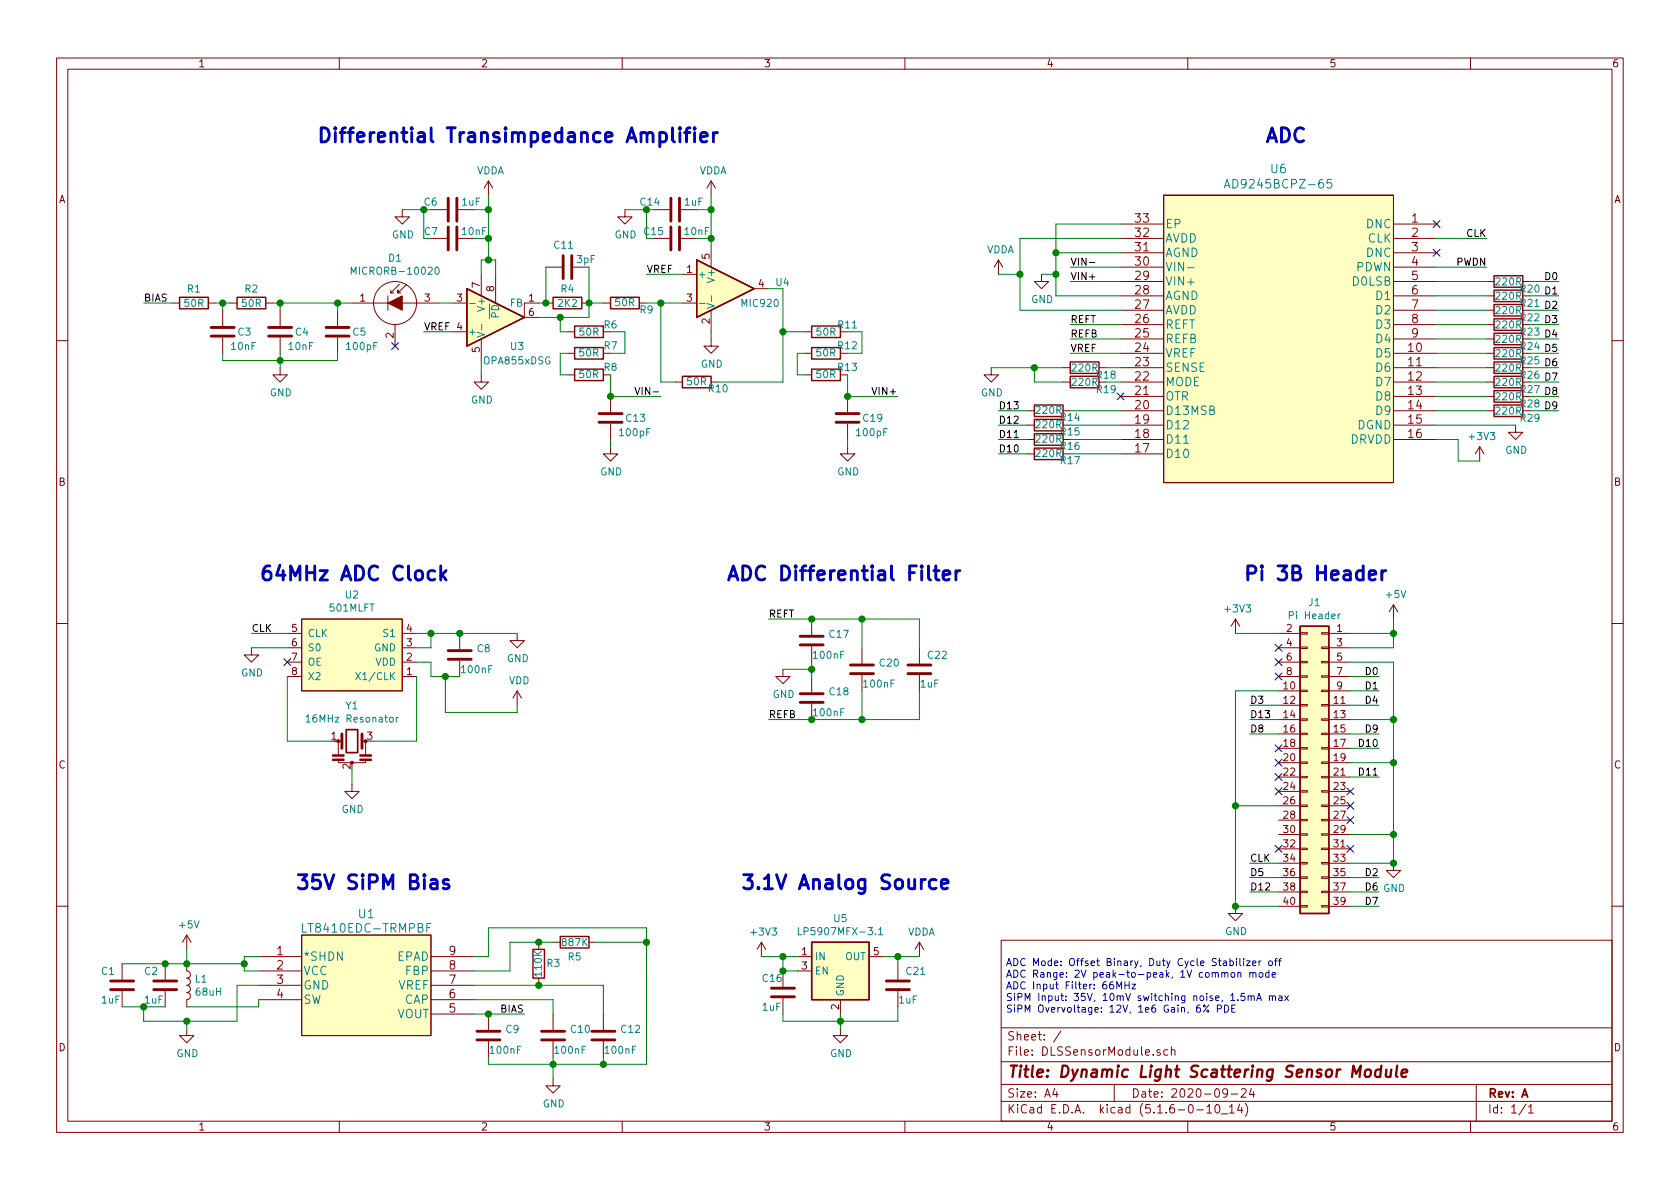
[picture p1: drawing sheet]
EESchema Schematic File Version 4
EELAYER 30 0
EELAYER END
$Descr A4 11693 8268
encoding utf-8
Sheet 1 1
Title "Dynamic Light Scattering Sensor Module"
Date "2020-09-24"
Rev "A"
Comp ""
Comment1 ""
Comment2 ""
Comment3 ""
Comment4 ""
$EndDescr
$Comp
L Sensor_Optical:S5971 D1
U 1 1
P 2750 2100
F 0 "D1" H 2750 2415 50  0000 C CNN
F 1 "MICRORB-10020" H 2750 2324 50  0000 C CNN
F 2 "Package_TO_SOT_THT:TO-18-3" H 2750 2450 50  0001 C CNN
F 3 "https://www.hamamatsu.com/resources/pdf/ssd/s5971_etc_kpin1025e.pdf" H 2750 2100 50  0001 C CNN
	1    2750 2100
	1    0    0    -1  
$EndComp
Wire Wire Line
	1500 2100 1550 2100
Wire Wire Line
	1900 2100 1950 2100
Wire Wire Line
	1950 2100 1950 2150
Connection ~ 1950 2100
Wire Wire Line
	1550 2100 1550 2150
Connection ~ 1550 2100
Wire Wire Line
	1550 2100 1600 2100
$Comp
L Device:R R2
U 1 1
P 1750 2100
F 0 "R2" V 1650 2100 50  0000 C CNN
F 1 "50R" V 1750 2100 50  0000 C CNN
F 2 "Resistor_SMD:R_0603_1608Metric" V 1680 2100 50  0001 C CNN
F 3 "~" H 1750 2100 50  0001 C CNN
	1    1750 2100
	0    1    1    0   
$EndComp
$Comp
L Device:R R1
U 1 1
P 1350 2100
F 0 "R1" V 1250 2100 50  0000 C CNN
F 1 "50R" V 1350 2100 50  0000 C CNN
F 2 "Resistor_SMD:R_0603_1608Metric" V 1280 2100 50  0001 C CNN
F 3 "~" H 1350 2100 50  0001 C CNN
	1    1350 2100
	0    1    1    0   
$EndComp
$Comp
L Device:C C3
U 1 1
P 1550 2300
F 0 "C3" H 1650 2300 50  0000 L CNN
F 1 "10nF" H 1600 2200 50  0000 L CNN
F 2 "Capacitor_SMD:C_0603_1608Metric" H 1588 2150 50  0001 C CNN
F 3 "~" H 1550 2300 50  0001 C CNN
	1    1550 2300
	1    0    0    -1  
$EndComp
$Comp
L Device:C C4
U 1 1
P 1950 2300
F 0 "C4" H 2050 2300 50  0000 L CNN
F 1 "10nF" H 2000 2200 50  0000 L CNN
F 2 "Capacitor_SMD:C_0603_1608Metric" H 1988 2150 50  0001 C CNN
F 3 "~" H 1950 2300 50  0001 C CNN
	1    1950 2300
	1    0    0    -1  
$EndComp
$Comp
L Device:C C5
U 1 1
P 2350 2300
F 0 "C5" H 2450 2300 50  0000 L CNN
F 1 "100pF" H 2400 2200 50  0000 L CNN
F 2 "Capacitor_SMD:C_0603_1608Metric" H 2388 2150 50  0001 C CNN
F 3 "~" H 2350 2300 50  0001 C CNN
	1    2350 2300
	1    0    0    -1  
$EndComp
Wire Wire Line
	2350 2150 2350 2100
Wire Wire Line
	1950 2100 2350 2100
Wire Wire Line
	2350 2100 2450 2100
Connection ~ 2350 2100
Wire Wire Line
	2350 2450 2350 2500
Wire Wire Line
	2350 2500 1950 2500
Wire Wire Line
	1550 2500 1550 2450
Wire Wire Line
	1950 2450 1950 2500
Connection ~ 1950 2500
Wire Wire Line
	3150 2100 3050 2100
$Comp
L power:GND #PWR0101
U 1 1
P 3350 2600
F 0 "#PWR0101" H 3350 2350 50  0001 C CNN
F 1 "GND" H 3355 2427 50  0000 C CNN
F 2 "" H 3350 2600 50  0001 C CNN
F 3 "" H 3350 2600 50  0001 C CNN
	1    3350 2600
	1    0    0    -1  
$EndComp
$Comp
L Amplifier_Operational:OPA855xDSG U3
U 1 1
P 3450 2200
F 0 "U3" H 3600 2000 50  0000 C CNN
F 1 "OPA855xDSG" H 3600 1900 50  0000 C CNN
F 2 "Package_SON:WSON-8-1EP_2x2mm_P0.5mm_EP0.9x1.6mm" H 3350 2800 50  0001 C CNN
F 3 "http://www.ti.com/lit/ds/symlink/opa855.pdf" H 3850 2600 50  0001 C CNN
	1    3450 2200
	1    0    0    -1  
$EndComp
Wire Wire Line
	3450 1900 3450 1800
Wire Wire Line
	3350 1800 3350 1900
$Comp
L Device:R R4
U 1 1
P 3950 2100
F 0 "R4" V 3850 2100 50  0000 C CNN
F 1 "2K2" V 3950 2100 50  0000 C CNN
F 2 "Resistor_SMD:R_0603_1608Metric" V 3880 2100 50  0001 C CNN
F 3 "~" H 3950 2100 50  0001 C CNN
	1    3950 2100
	0    1    1    0   
$EndComp
$Comp
L Device:C C11
U 1 1
P 3950 1850
F 0 "C11" V 4100 1800 50  0000 L CNN
F 1 "3pF" V 4000 1650 50  0000 L CNN
F 2 "Capacitor_SMD:C_0603_1608Metric" H 3988 1700 50  0001 C CNN
F 3 "~" H 3950 1850 50  0001 C CNN
	1    3950 1850
	0    -1   -1   0   
$EndComp
Wire Wire Line
	3800 1850 3800 2100
Wire Wire Line
	3800 2100 3750 2100
Connection ~ 3800 2100
Wire Wire Line
	4100 1850 4100 2100
Wire Wire Line
	4100 2200 4100 2100
Connection ~ 4100 2100
$Comp
L Device:C C7
U 1 1
P 3150 1650
F 0 "C7" V 3100 1500 50  0000 C CNN
F 1 "10nF" V 3100 1800 50  0000 C CNN
F 2 "Capacitor_SMD:C_0603_1608Metric" H 3188 1500 50  0001 C CNN
F 3 "~" H 3150 1650 50  0001 C CNN
	1    3150 1650
	0    1    1    0   
$EndComp
Wire Wire Line
	3300 1450 3400 1450
Wire Wire Line
	3400 1450 3400 1650
Wire Wire Line
	3300 1650 3400 1650
Wire Wire Line
	3000 1450 2950 1450
Wire Wire Line
	2950 1650 3000 1650
Wire Wire Line
	3400 1350 3400 1450
Connection ~ 3400 1450
Wire Wire Line
	2950 1450 2800 1450
$Comp
L power:GND #PWR0102
U 1 1
P 2800 1450
F 0 "#PWR0102" H 2800 1200 50  0001 C CNN
F 1 "GND" H 2805 1277 50  0000 C CNN
F 2 "" H 2800 1450 50  0001 C CNN
F 3 "" H 2800 1450 50  0001 C CNN
	1    2800 1450
	1    0    0    -1  
$EndComp
Connection ~ 2950 1450
Wire Wire Line
	2950 1450 2950 1650
Wire Wire Line
	3350 1800 3400 1800
Wire Wire Line
	3400 1800 3400 1650
Connection ~ 3400 1800
Wire Wire Line
	3400 1800 3450 1800
Connection ~ 3400 1650
Wire Wire Line
	1950 2500 1550 2500
$Comp
L power:GND #PWR0103
U 1 1
P 1950 2550
F 0 "#PWR0103" H 1950 2300 50  0001 C CNN
F 1 "GND" H 1955 2377 50  0000 C CNN
F 2 "" H 1950 2550 50  0001 C CNN
F 3 "" H 1950 2550 50  0001 C CNN
	1    1950 2550
	1    0    0    -1  
$EndComp
Wire Wire Line
	1950 2500 1950 2550
Wire Wire Line
	1000 2100 1200 2100
$Comp
L custom-components:AD9245BCPZ-80 U6
U 1 1
P 10000 1550
F 0 "U6" H 11100 1937 60  0000 C CNN
F 1 "AD9245BCPZ-65" H 11100 1831 60  0000 C CNN
F 2 "Custom_Footprints:AD9245BCPZ-80" H 11100 1790 60  0001 C CNN
F 3 "" H 10000 1550 60  0000 C CNN
	1    10000 1550
	-1   0    0    -1  
$EndComp
Wire Wire Line
	7800 2650 7700 2650
$Comp
L Device:R R19
U 1 1
P 7550 2650
F 0 "R19" V 7600 2800 50  0000 C CNN
F 1 "220R" V 7550 2650 50  0000 C CNN
F 2 "Resistor_SMD:R_0603_1608Metric" V 7480 2650 50  0001 C CNN
F 3 "~" H 7550 2650 50  0001 C CNN
	1    7550 2650
	0    1    1    0   
$EndComp
Text Notes 7000 7050 0    50   ~ 0
ADC Mode: Offset Binary, Duty Cycle Stabilizer off\nADC Range: 2V peak-to-peak, 1V common mode\nADC Input Filter: 66MHz\nSiPM Input: 35V, 10mV switching noise, 1.5mA max\nSiPM Overvoltage: 12V, 1e6 Gain, 6% PDE
Wire Wire Line
	7800 2550 7700 2550
$Comp
L Device:R R18
U 1 1
P 7550 2550
F 0 "R18" V 7600 2700 50  0000 C CNN
F 1 "220R" V 7550 2550 50  0000 C CNN
F 2 "Resistor_SMD:R_0603_1608Metric" V 7480 2550 50  0001 C CNN
F 3 "~" H 7550 2550 50  0001 C CNN
	1    7550 2550
	0    1    1    0   
$EndComp
Wire Wire Line
	6900 2550 7200 2550
Wire Wire Line
	7400 2650 7200 2650
Wire Wire Line
	7200 2650 7200 2550
Connection ~ 7200 2550
Wire Wire Line
	7200 2550 7400 2550
Wire Wire Line
	10000 2950 10550 2950
Wire Wire Line
	10000 3050 10150 3050
$Comp
L Device:R R29
U 1 1
P 10500 2850
F 0 "R29" V 10550 3000 50  0000 C CNN
F 1 "220R" V 10500 2850 50  0000 C CNN
F 2 "Resistor_SMD:R_0603_1608Metric" V 10430 2850 50  0001 C CNN
F 3 "~" H 10500 2850 50  0001 C CNN
	1    10500 2850
	0    1    1    0   
$EndComp
Wire Wire Line
	10000 2850 10350 2850
Wire Wire Line
	10650 2850 10850 2850
Text Label 10850 2850 2    50   ~ 0
D9
$Comp
L Device:R R28
U 1 1
P 10500 2750
F 0 "R28" V 10550 2900 50  0000 C CNN
F 1 "220R" V 10500 2750 50  0000 C CNN
F 2 "Resistor_SMD:R_0603_1608Metric" V 10430 2750 50  0001 C CNN
F 3 "~" H 10500 2750 50  0001 C CNN
	1    10500 2750
	0    1    1    0   
$EndComp
Wire Wire Line
	10000 2750 10350 2750
Wire Wire Line
	10650 2750 10850 2750
Text Label 10850 2750 2    50   ~ 0
D8
$Comp
L Device:R R27
U 1 1
P 10500 2650
F 0 "R27" V 10550 2800 50  0000 C CNN
F 1 "220R" V 10500 2650 50  0000 C CNN
F 2 "Resistor_SMD:R_0603_1608Metric" V 10430 2650 50  0001 C CNN
F 3 "~" H 10500 2650 50  0001 C CNN
	1    10500 2650
	0    1    1    0   
$EndComp
Wire Wire Line
	10000 2650 10350 2650
Wire Wire Line
	10650 2650 10850 2650
Text Label 10850 2650 2    50   ~ 0
D7
$Comp
L Device:R R26
U 1 1
P 10500 2550
F 0 "R26" V 10550 2700 50  0000 C CNN
F 1 "220R" V 10500 2550 50  0000 C CNN
F 2 "Resistor_SMD:R_0603_1608Metric" V 10430 2550 50  0001 C CNN
F 3 "~" H 10500 2550 50  0001 C CNN
	1    10500 2550
	0    1    1    0   
$EndComp
Wire Wire Line
	10000 2550 10350 2550
Wire Wire Line
	10650 2550 10850 2550
Text Label 10850 2550 2    50   ~ 0
D6
$Comp
L Device:R R25
U 1 1
P 10500 2450
F 0 "R25" V 10550 2600 50  0000 C CNN
F 1 "220R" V 10500 2450 50  0000 C CNN
F 2 "Resistor_SMD:R_0603_1608Metric" V 10430 2450 50  0001 C CNN
F 3 "~" H 10500 2450 50  0001 C CNN
	1    10500 2450
	0    1    1    0   
$EndComp
Wire Wire Line
	10000 2450 10350 2450
Wire Wire Line
	10650 2450 10850 2450
Text Label 10850 2450 2    50   ~ 0
D5
$Comp
L Device:R R24
U 1 1
P 10500 2350
F 0 "R24" V 10550 2500 50  0000 C CNN
F 1 "220R" V 10500 2350 50  0000 C CNN
F 2 "Resistor_SMD:R_0603_1608Metric" V 10430 2350 50  0001 C CNN
F 3 "~" H 10500 2350 50  0001 C CNN
	1    10500 2350
	0    1    1    0   
$EndComp
Wire Wire Line
	10000 2350 10350 2350
Wire Wire Line
	10650 2350 10850 2350
Text Label 10850 2350 2    50   ~ 0
D4
$Comp
L Device:R R23
U 1 1
P 10500 2250
F 0 "R23" V 10550 2400 50  0000 C CNN
F 1 "220R" V 10500 2250 50  0000 C CNN
F 2 "Resistor_SMD:R_0603_1608Metric" V 10430 2250 50  0001 C CNN
F 3 "~" H 10500 2250 50  0001 C CNN
	1    10500 2250
	0    1    1    0   
$EndComp
Wire Wire Line
	10000 2250 10350 2250
Wire Wire Line
	10650 2250 10850 2250
Text Label 10850 2250 2    50   ~ 0
D3
$Comp
L Device:R R22
U 1 1
P 10500 2150
F 0 "R22" V 10550 2300 50  0000 C CNN
F 1 "220R" V 10500 2150 50  0000 C CNN
F 2 "Resistor_SMD:R_0603_1608Metric" V 10430 2150 50  0001 C CNN
F 3 "~" H 10500 2150 50  0001 C CNN
	1    10500 2150
	0    1    1    0   
$EndComp
Wire Wire Line
	10000 2150 10350 2150
Wire Wire Line
	10650 2150 10850 2150
Text Label 10850 2150 2    50   ~ 0
D2
$Comp
L Device:R R21
U 1 1
P 10500 2050
F 0 "R21" V 10550 2200 50  0000 C CNN
F 1 "220R" V 10500 2050 50  0000 C CNN
F 2 "Resistor_SMD:R_0603_1608Metric" V 10430 2050 50  0001 C CNN
F 3 "~" H 10500 2050 50  0001 C CNN
	1    10500 2050
	0    1    1    0   
$EndComp
Wire Wire Line
	10000 2050 10350 2050
Wire Wire Line
	10650 2050 10850 2050
Text Label 10850 2050 2    50   ~ 0
D1
Wire Wire Line
	7800 3150 7450 3150
Wire Wire Line
	7150 3150 6950 3150
Text Label 6950 3150 0    50   ~ 0
D10
Wire Wire Line
	7800 3050 7450 3050
Wire Wire Line
	7150 3050 6950 3050
Text Label 6950 3050 0    50   ~ 0
D11
Wire Wire Line
	7800 2950 7450 2950
Wire Wire Line
	7150 2950 6950 2950
Text Label 6950 2950 0    50   ~ 0
D12
Wire Wire Line
	7800 2850 7450 2850
Wire Wire Line
	7150 2850 6950 2850
Text Label 6950 2850 0    50   ~ 0
D13
$Comp
L Device:R R20
U 1 1
P 10500 1950
F 0 "R20" V 10550 2100 50  0000 C CNN
F 1 "220R" V 10500 1950 50  0000 C CNN
F 2 "Resistor_SMD:R_0603_1608Metric" V 10430 1950 50  0001 C CNN
F 3 "~" H 10500 1950 50  0001 C CNN
	1    10500 1950
	0    1    1    0   
$EndComp
Wire Wire Line
	10000 1950 10350 1950
Wire Wire Line
	10650 1950 10850 1950
Text Label 10850 1950 2    50   ~ 0
D0
$Comp
L Device:R R17
U 1 1
P 7300 3150
F 0 "R17" V 7250 3000 50  0000 C CNN
F 1 "220R" V 7300 3150 50  0000 C CNN
F 2 "Resistor_SMD:R_0603_1608Metric" V 7230 3150 50  0001 C CNN
F 3 "~" H 7300 3150 50  0001 C CNN
	1    7300 3150
	0    -1   -1   0   
$EndComp
$Comp
L Device:R R16
U 1 1
P 7300 3050
F 0 "R16" V 7250 2900 50  0000 C CNN
F 1 "220R" V 7300 3050 50  0000 C CNN
F 2 "Resistor_SMD:R_0603_1608Metric" V 7230 3050 50  0001 C CNN
F 3 "~" H 7300 3050 50  0001 C CNN
	1    7300 3050
	0    -1   -1   0   
$EndComp
$Comp
L Device:R R15
U 1 1
P 7300 2950
F 0 "R15" V 7250 2800 50  0000 C CNN
F 1 "220R" V 7300 2950 50  0000 C CNN
F 2 "Resistor_SMD:R_0603_1608Metric" V 7230 2950 50  0001 C CNN
F 3 "~" H 7300 2950 50  0001 C CNN
	1    7300 2950
	0    -1   -1   0   
$EndComp
$Comp
L Device:R R14
U 1 1
P 7300 2850
F 0 "R14" V 7250 2700 50  0000 C CNN
F 1 "220R" V 7300 2850 50  0000 C CNN
F 2 "Resistor_SMD:R_0603_1608Metric" V 7230 2850 50  0001 C CNN
F 3 "~" H 7300 2850 50  0001 C CNN
	1    7300 2850
	0    -1   -1   0   
$EndComp
Wire Wire Line
	10000 1850 10350 1850
Text Label 10350 1850 2    50   ~ 0
PWDN
Wire Wire Line
	7800 2350 7450 2350
Wire Wire Line
	7800 2250 7450 2250
Text Label 7450 2250 0    50   ~ 0
REFT
Text Label 7450 2350 0    50   ~ 0
REFB
$Comp
L Device:C C17
U 1 1
P 5650 4450
F 0 "C17" H 5765 4496 50  0000 L CNN
F 1 "100nF" H 5650 4350 50  0000 L CNN
F 2 "Capacitor_SMD:C_0603_1608Metric" H 5688 4300 50  0001 C CNN
F 3 "~" H 5650 4450 50  0001 C CNN
	1    5650 4450
	1    0    0    -1  
$EndComp
$Comp
L Device:C C18
U 1 1
P 5650 4850
F 0 "C18" H 5765 4896 50  0000 L CNN
F 1 "100nF" H 5650 4750 50  0000 L CNN
F 2 "Capacitor_SMD:C_0603_1608Metric" H 5688 4700 50  0001 C CNN
F 3 "~" H 5650 4850 50  0001 C CNN
	1    5650 4850
	1    0    0    -1  
$EndComp
Wire Wire Line
	5650 4700 5650 4650
Wire Wire Line
	5650 4650 5450 4650
Connection ~ 5650 4650
Wire Wire Line
	5650 4650 5650 4600
$Comp
L power:GND #PWR0104
U 1 1
P 5450 4650
F 0 "#PWR0104" H 5450 4400 50  0001 C CNN
F 1 "GND" H 5455 4477 50  0000 C CNN
F 2 "" H 5450 4650 50  0001 C CNN
F 3 "" H 5450 4650 50  0001 C CNN
	1    5450 4650
	1    0    0    -1  
$EndComp
$Comp
L Device:C C20
U 1 1
P 6000 4650
F 0 "C20" H 6115 4696 50  0000 L CNN
F 1 "100nF" H 6000 4550 50  0000 L CNN
F 2 "Capacitor_SMD:C_0603_1608Metric" H 6038 4500 50  0001 C CNN
F 3 "~" H 6000 4650 50  0001 C CNN
	1    6000 4650
	1    0    0    -1  
$EndComp
Wire Wire Line
	5650 4300 6000 4300
Wire Wire Line
	6400 4300 6400 4500
Wire Wire Line
	6400 4800 6400 5000
Wire Wire Line
	6400 5000 6000 5000
Wire Wire Line
	6000 4800 6000 5000
Connection ~ 6000 5000
Wire Wire Line
	6000 5000 5650 5000
Wire Wire Line
	6000 4500 6000 4300
Connection ~ 6000 4300
Wire Wire Line
	6000 4300 6400 4300
Wire Wire Line
	5650 4300 5350 4300
Connection ~ 5650 4300
Wire Wire Line
	5650 5000 5350 5000
Connection ~ 5650 5000
Text Label 5350 4300 0    50   ~ 0
REFT
Text Label 5350 5000 0    50   ~ 0
REFB
$Comp
L power:GND #PWR0105
U 1 1
P 6900 2550
F 0 "#PWR0105" H 6900 2300 50  0001 C CNN
F 1 "GND" H 6905 2377 50  0000 C CNN
F 2 "" H 6900 2550 50  0001 C CNN
F 3 "" H 6900 2550 50  0001 C CNN
	1    6900 2550
	1    0    0    -1  
$EndComp
Wire Wire Line
	7800 1850 7450 1850
Text Label 7450 1850 0    50   ~ 0
VIN-
Wire Wire Line
	7800 1950 7450 1950
Text Label 7450 1950 0    50   ~ 0
VIN+
Wire Wire Line
	7800 2050 7350 2050
Wire Wire Line
	7350 2050 7350 1900
Wire Wire Line
	7350 1750 7800 1750
Wire Wire Line
	7350 1900 7250 1900
Connection ~ 7350 1900
Wire Wire Line
	7350 1900 7350 1750
$Comp
L power:GND #PWR0106
U 1 1
P 7250 1900
F 0 "#PWR0106" H 7250 1650 50  0001 C CNN
F 1 "GND" H 7255 1727 50  0000 C CNN
F 2 "" H 7250 1900 50  0001 C CNN
F 3 "" H 7250 1900 50  0001 C CNN
	1    7250 1900
	1    0    0    -1  
$EndComp
Wire Wire Line
	7800 2150 7100 2150
Wire Wire Line
	7100 2150 7100 1900
Wire Wire Line
	7100 1650 7800 1650
Wire Wire Line
	7100 1900 6950 1900
Connection ~ 7100 1900
Wire Wire Line
	7100 1900 7100 1650
$Comp
L power:VDDA #PWR0107
U 1 1
P 6950 1900
F 0 "#PWR0107" H 6950 1750 50  0001 C CNN
F 1 "VDDA" H 6965 2073 50  0000 C CNN
F 2 "" H 6950 1900 50  0001 C CNN
F 3 "" H 6950 1900 50  0001 C CNN
	1    6950 1900
	1    0    0    -1  
$EndComp
NoConn ~ 2750 2400
Wire Wire Line
	7800 1550 7350 1550
Wire Wire Line
	7350 1550 7350 1750
Connection ~ 7350 1750
NoConn ~ 7800 2750
$Comp
L Device:Resonator Y1
U 1 1
P 2450 5150
F 0 "Y1" H 2450 5398 50  0000 C CNN
F 1 "16MHz Resonator" H 2450 5307 50  0000 C CNN
F 2 "Crystal:Resonator_SMD_muRata_CSTxExxV-3Pin_3.0x1.1mm" H 2425 5150 50  0001 C CNN
F 3 "~" H 2425 5150 50  0001 C CNN
	1    2450 5150
	1    0    0    -1  
$EndComp
Wire Wire Line
	2450 5350 2450 5450
$Comp
L power:GND #PWR0108
U 1 1
P 2450 5450
F 0 "#PWR0108" H 2450 5200 50  0001 C CNN
F 1 "GND" H 2455 5277 50  0000 C CNN
F 2 "" H 2450 5450 50  0001 C CNN
F 3 "" H 2450 5450 50  0001 C CNN
	1    2450 5450
	1    0    0    -1  
$EndComp
$Comp
L custom-components:501MLFT U2
U 1 1
P 2450 4550
F 0 "U2" H 2450 4135 50  0000 C CNN
F 1 "501MLFT" H 2450 4226 50  0000 C CNN
F 2 "Package_SO:SOIC-8_3.9x4.9mm_P1.27mm" H 2450 4550 50  0001 C CNN
F 3 "https://www.idt.com/us/en/document/dst/501-datasheet" H 2450 4550 50  0001 C CNN
	1    2450 4550
	-1   0    0    1   
$EndComp
Wire Wire Line
	2300 5150 2000 5150
Wire Wire Line
	2000 5150 2000 4700
Wire Wire Line
	2600 5150 2900 5150
Wire Wire Line
	2900 5150 2900 4700
$Comp
L Device:C C8
U 1 1
P 3200 4550
F 0 "C8" H 3315 4596 50  0000 L CNN
F 1 "100nF" H 3200 4450 50  0000 L CNN
F 2 "Capacitor_SMD:C_0603_1608Metric" H 3238 4400 50  0001 C CNN
F 3 "~" H 3200 4550 50  0001 C CNN
	1    3200 4550
	1    0    0    -1  
$EndComp
Wire Wire Line
	2900 4600 3000 4600
Wire Wire Line
	3000 4600 3000 4700
Wire Wire Line
	3000 4700 3100 4700
Wire Wire Line
	3200 4400 3000 4400
Wire Wire Line
	3000 4400 3000 4500
Wire Wire Line
	3000 4500 2900 4500
Wire Wire Line
	3200 4400 3600 4400
Connection ~ 3200 4400
$Comp
L power:GND #PWR0109
U 1 1
P 3600 4400
F 0 "#PWR0109" H 3600 4150 50  0001 C CNN
F 1 "GND" H 3605 4227 50  0000 C CNN
F 2 "" H 3600 4400 50  0001 C CNN
F 3 "" H 3600 4400 50  0001 C CNN
	1    3600 4400
	1    0    0    -1  
$EndComp
Wire Wire Line
	3100 4700 3100 4950
Wire Wire Line
	3100 4950 3600 4950
Wire Wire Line
	3600 4950 3600 4900
Connection ~ 3100 4700
Wire Wire Line
	3100 4700 3200 4700
$Comp
L power:VDD #PWR0110
U 1 1
P 3600 4900
F 0 "#PWR0110" H 3600 4750 50  0001 C CNN
F 1 "VDD" H 3615 5073 50  0000 C CNN
F 2 "" H 3600 4900 50  0001 C CNN
F 3 "" H 3600 4900 50  0001 C CNN
	1    3600 4900
	1    0    0    -1  
$EndComp
Wire Wire Line
	2900 4400 3000 4400
Connection ~ 3000 4400
NoConn ~ 2000 4600
Wire Wire Line
	2000 4500 1750 4500
$Comp
L power:GND #PWR0111
U 1 1
P 1750 4500
F 0 "#PWR0111" H 1750 4250 50  0001 C CNN
F 1 "GND" H 1755 4327 50  0000 C CNN
F 2 "" H 1750 4500 50  0001 C CNN
F 3 "" H 1750 4500 50  0001 C CNN
	1    1750 4500
	1    0    0    -1  
$EndComp
Wire Wire Line
	2000 4400 1750 4400
Text Label 1750 4400 0    50   ~ 0
CLK
Wire Wire Line
	10000 1650 10350 1650
Text Label 10350 1650 2    50   ~ 0
CLK
NoConn ~ 10000 1750
NoConn ~ 10000 1550
$Comp
L power:GND #PWR0112
U 1 1
P 4950 2350
F 0 "#PWR0112" H 4950 2100 50  0001 C CNN
F 1 "GND" H 4955 2177 50  0000 C CNN
F 2 "" H 4950 2350 50  0001 C CNN
F 3 "" H 4950 2350 50  0001 C CNN
	1    4950 2350
	1    0    0    -1  
$EndComp
$Comp
L Device:R R10
U 1 1
P 4850 2650
F 0 "R10" V 4800 2500 50  0000 C CNN
F 1 "50R" V 4850 2650 50  0000 C CNN
F 2 "Resistor_SMD:R_0603_1608Metric" V 4780 2650 50  0001 C CNN
F 3 "~" H 4850 2650 50  0001 C CNN
	1    4850 2650
	0    -1   -1   0   
$EndComp
$Comp
L Device:R R9
U 1 1
P 4350 2100
F 0 "R9" V 4300 1950 50  0000 C CNN
F 1 "50R" V 4350 2100 50  0000 C CNN
F 2 "Resistor_SMD:R_0603_1608Metric" V 4280 2100 50  0001 C CNN
F 3 "~" H 4350 2100 50  0001 C CNN
	1    4350 2100
	0    -1   -1   0   
$EndComp
Wire Wire Line
	4200 2100 4100 2100
Wire Wire Line
	4500 2100 4600 2100
Wire Wire Line
	4600 2100 4600 2650
Wire Wire Line
	4600 2650 4700 2650
Connection ~ 4600 2100
Wire Wire Line
	4600 2100 4750 2100
Wire Wire Line
	5000 2650 5450 2650
Wire Wire Line
	5450 2650 5450 2300
Wire Wire Line
	5450 2000 5350 2000
$Comp
L Device:C C15
U 1 1
P 4700 1650
F 0 "C15" V 4650 1500 50  0000 C CNN
F 1 "10nF" V 4650 1800 50  0000 C CNN
F 2 "Capacitor_SMD:C_0603_1608Metric" H 4738 1500 50  0001 C CNN
F 3 "~" H 4700 1650 50  0001 C CNN
	1    4700 1650
	0    1    1    0   
$EndComp
Wire Wire Line
	4850 1450 4950 1450
Wire Wire Line
	4950 1450 4950 1650
Wire Wire Line
	4850 1650 4950 1650
Wire Wire Line
	4550 1450 4500 1450
Wire Wire Line
	4500 1650 4550 1650
Wire Wire Line
	4950 1350 4950 1450
Connection ~ 4950 1450
Wire Wire Line
	4500 1450 4350 1450
$Comp
L power:GND #PWR0113
U 1 1
P 4350 1450
F 0 "#PWR0113" H 4350 1200 50  0001 C CNN
F 1 "GND" H 4355 1277 50  0000 C CNN
F 2 "" H 4350 1450 50  0001 C CNN
F 3 "" H 4350 1450 50  0001 C CNN
	1    4350 1450
	1    0    0    -1  
$EndComp
Connection ~ 4500 1450
Wire Wire Line
	4500 1450 4500 1650
Wire Wire Line
	4950 1700 4950 1650
Connection ~ 4950 1650
Wire Wire Line
	4950 2300 4950 2350
Wire Wire Line
	7800 2450 7450 2450
Text Label 7450 2450 0    50   ~ 0
VREF
Wire Wire Line
	4750 1900 4500 1900
Text Label 4500 1900 0    50   ~ 0
VREF
$Comp
L Amplifier_Operational:LM321 U4
U 1 1
P 5050 2000
F 0 "U4" H 5394 2046 50  0000 L CNN
F 1 "MIC920" H 5150 1900 50  0000 L CNN
F 2 "Package_TO_SOT_SMD:SOT-323_SC-70" H 5050 2000 50  0001 C CNN
F 3 "https://ww1.microchip.com/downloads/en/DeviceDoc/MIC920-80MHz-Low-Power-SC70-Op-Amp-DS20006268A.pdf" H 5050 2000 50  0001 C CNN
	1    5050 2000
	1    0    0    -1  
$EndComp
$Comp
L Device:R R6
U 1 1
P 4100 2300
F 0 "R6" V 4050 2450 50  0000 C CNN
F 1 "50R" V 4100 2300 50  0000 C CNN
F 2 "Resistor_SMD:R_0603_1608Metric" V 4030 2300 50  0001 C CNN
F 3 "~" H 4100 2300 50  0001 C CNN
	1    4100 2300
	0    1    1    0   
$EndComp
$Comp
L Device:R R7
U 1 1
P 4100 2450
F 0 "R7" V 4150 2300 50  0000 C CNN
F 1 "50R" V 4100 2450 50  0000 C CNN
F 2 "Resistor_SMD:R_0603_1608Metric" V 4030 2450 50  0001 C CNN
F 3 "~" H 4100 2450 50  0001 C CNN
	1    4100 2450
	0    -1   -1   0   
$EndComp
$Comp
L Device:R R8
U 1 1
P 4100 2600
F 0 "R8" V 4150 2450 50  0000 C CNN
F 1 "50R" V 4100 2600 50  0000 C CNN
F 2 "Resistor_SMD:R_0603_1608Metric" V 4030 2600 50  0001 C CNN
F 3 "~" H 4100 2600 50  0001 C CNN
	1    4100 2600
	0    -1   -1   0   
$EndComp
Wire Wire Line
	3900 2300 3950 2300
Wire Wire Line
	4250 2300 4350 2300
Wire Wire Line
	4350 2300 4350 2450
Wire Wire Line
	4350 2450 4250 2450
Wire Wire Line
	3950 2450 3900 2450
Wire Wire Line
	3900 2450 3900 2600
Wire Wire Line
	3900 2600 3950 2600
Wire Wire Line
	4250 2750 4600 2750
Text Label 4600 2750 2    50   ~ 0
VIN-
$Comp
L Device:C C13
U 1 1
P 4250 2900
F 0 "C13" H 4350 2900 50  0000 L CNN
F 1 "100pF" H 4300 2800 50  0000 L CNN
F 2 "Capacitor_SMD:C_0603_1608Metric" H 4288 2750 50  0001 C CNN
F 3 "~" H 4250 2900 50  0001 C CNN
	1    4250 2900
	1    0    0    -1  
$EndComp
Wire Wire Line
	3750 2200 3900 2200
Wire Wire Line
	3900 2300 3900 2200
Connection ~ 3900 2200
Wire Wire Line
	3900 2200 4100 2200
Wire Wire Line
	4250 2750 4250 2600
Connection ~ 4250 2750
Wire Wire Line
	4250 3050 4250 3100
$Comp
L power:GND #PWR0114
U 1 1
P 4250 3100
F 0 "#PWR0114" H 4250 2850 50  0001 C CNN
F 1 "GND" H 4255 2927 50  0000 C CNN
F 2 "" H 4250 3100 50  0001 C CNN
F 3 "" H 4250 3100 50  0001 C CNN
	1    4250 3100
	1    0    0    -1  
$EndComp
$Comp
L Device:R R11
U 1 1
P 5750 2300
F 0 "R11" V 5700 2450 50  0000 C CNN
F 1 "50R" V 5750 2300 50  0000 C CNN
F 2 "Resistor_SMD:R_0603_1608Metric" V 5680 2300 50  0001 C CNN
F 3 "~" H 5750 2300 50  0001 C CNN
	1    5750 2300
	0    1    1    0   
$EndComp
$Comp
L Device:R R12
U 1 1
P 5750 2450
F 0 "R12" V 5800 2300 50  0000 C CNN
F 1 "50R" V 5750 2450 50  0000 C CNN
F 2 "Resistor_SMD:R_0603_1608Metric" V 5680 2450 50  0001 C CNN
F 3 "~" H 5750 2450 50  0001 C CNN
	1    5750 2450
	0    -1   -1   0   
$EndComp
$Comp
L Device:R R13
U 1 1
P 5750 2600
F 0 "R13" V 5800 2450 50  0000 C CNN
F 1 "50R" V 5750 2600 50  0000 C CNN
F 2 "Resistor_SMD:R_0603_1608Metric" V 5680 2600 50  0001 C CNN
F 3 "~" H 5750 2600 50  0001 C CNN
	1    5750 2600
	0    -1   -1   0   
$EndComp
Wire Wire Line
	5900 2300 6000 2300
Wire Wire Line
	6000 2300 6000 2450
Wire Wire Line
	6000 2450 5900 2450
Wire Wire Line
	5600 2450 5550 2450
Wire Wire Line
	5550 2600 5600 2600
Wire Wire Line
	5900 2750 6250 2750
Text Label 6250 2750 2    50   ~ 0
VIN+
$Comp
L Device:C C19
U 1 1
P 5900 2900
F 0 "C19" H 6000 2900 50  0000 L CNN
F 1 "100pF" H 5950 2800 50  0000 L CNN
F 2 "Capacitor_SMD:C_0603_1608Metric" H 5938 2750 50  0001 C CNN
F 3 "~" H 5900 2900 50  0001 C CNN
	1    5900 2900
	1    0    0    -1  
$EndComp
Wire Wire Line
	5900 2750 5900 2600
Connection ~ 5900 2750
Wire Wire Line
	5900 3050 5900 3100
$Comp
L power:GND #PWR0115
U 1 1
P 5900 3100
F 0 "#PWR0115" H 5900 2850 50  0001 C CNN
F 1 "GND" H 5905 2927 50  0000 C CNN
F 2 "" H 5900 3100 50  0001 C CNN
F 3 "" H 5900 3100 50  0001 C CNN
	1    5900 3100
	1    0    0    -1  
$EndComp
Wire Wire Line
	5450 2300 5600 2300
Wire Wire Line
	5550 2450 5550 2600
$Comp
L Regulator_Linear:LP5907MFX-3.1 U5
U 1 1
P 5850 6750
F 0 "U5" H 5850 7117 50  0000 C CNN
F 1 "LP5907MFX-3.1" H 5850 7026 50  0000 C CNN
F 2 "Package_TO_SOT_SMD:SOT-23-5" H 5850 7100 50  0001 C CNN
F 3 "http://www.ti.com/lit/ds/symlink/lp5907.pdf" H 5850 7250 50  0001 C CNN
	1    5850 6750
	1    0    0    -1  
$EndComp
Wire Wire Line
	5550 6750 5450 6750
Wire Wire Line
	5450 6750 5450 6650
Wire Wire Line
	5450 6650 5550 6650
Wire Wire Line
	5850 7050 5850 7100
$Comp
L power:GND #PWR0116
U 1 1
P 5850 7150
F 0 "#PWR0116" H 5850 6900 50  0001 C CNN
F 1 "GND" H 5855 6977 50  0000 C CNN
F 2 "" H 5850 7150 50  0001 C CNN
F 3 "" H 5850 7150 50  0001 C CNN
	1    5850 7150
	1    0    0    -1  
$EndComp
Wire Wire Line
	5850 7100 5450 7100
Connection ~ 5850 7100
Wire Wire Line
	5850 7100 5850 7150
Wire Wire Line
	5850 7100 6250 7100
Wire Wire Line
	6150 6650 6250 6650
$Comp
L Device:C C21
U 1 1
P 6250 6850
F 0 "C21" H 6300 6950 50  0000 L CNN
F 1 "1uF" H 6250 6750 50  0000 L CNN
F 2 "Capacitor_SMD:C_0603_1608Metric" H 6288 6700 50  0001 C CNN
F 3 "~" H 6250 6850 50  0001 C CNN
	1    6250 6850
	1    0    0    -1  
$EndComp
$Comp
L Device:C C16
U 1 1
P 5450 6900
F 0 "C16" H 5300 7000 50  0000 L CNN
F 1 "1uF" H 5300 6800 50  0000 L CNN
F 2 "Capacitor_SMD:C_0603_1608Metric" H 5488 6750 50  0001 C CNN
F 3 "~" H 5450 6900 50  0001 C CNN
	1    5450 6900
	1    0    0    -1  
$EndComp
Connection ~ 5450 6750
Wire Wire Line
	6250 6700 6250 6650
Wire Wire Line
	6250 7100 6250 7000
$Comp
L Device:C C22
U 1 1
P 6400 4650
F 0 "C22" H 6450 4750 50  0000 L CNN
F 1 "1uF" H 6400 4550 50  0000 L CNN
F 2 "Capacitor_SMD:C_0603_1608Metric" H 6438 4500 50  0001 C CNN
F 3 "~" H 6400 4650 50  0001 C CNN
	1    6400 4650
	1    0    0    -1  
$EndComp
$Comp
L Device:C C14
U 1 1
P 4700 1450
F 0 "C14" V 4750 1550 50  0000 L CNN
F 1 "1uF" V 4750 1250 50  0000 L CNN
F 2 "Capacitor_SMD:C_0603_1608Metric" H 4738 1300 50  0001 C CNN
F 3 "~" H 4700 1450 50  0001 C CNN
	1    4700 1450
	0    -1   -1   0   
$EndComp
$Comp
L Device:C C6
U 1 1
P 3150 1450
F 0 "C6" V 3200 1550 50  0000 L CNN
F 1 "1uF" V 3200 1250 50  0000 L CNN
F 2 "Capacitor_SMD:C_0603_1608Metric" H 3188 1300 50  0001 C CNN
F 3 "~" H 3150 1450 50  0001 C CNN
	1    3150 1450
	0    -1   -1   0   
$EndComp
Wire Wire Line
	6250 6650 6400 6650
Connection ~ 6250 6650
Wire Wire Line
	5450 7100 5450 7050
Wire Wire Line
	5450 6650 5300 6650
Connection ~ 5450 6650
$Comp
L power:VDDA #PWR0117
U 1 1
P 6400 6650
F 0 "#PWR0117" H 6400 6500 50  0001 C CNN
F 1 "VDDA" H 6415 6823 50  0000 C CNN
F 2 "" H 6400 6650 50  0001 C CNN
F 3 "" H 6400 6650 50  0001 C CNN
	1    6400 6650
	1    0    0    -1  
$EndComp
$Comp
L power:VDDA #PWR0118
U 1 1
P 3400 1350
F 0 "#PWR0118" H 3400 1200 50  0001 C CNN
F 1 "VDDA" H 3415 1523 50  0000 C CNN
F 2 "" H 3400 1350 50  0001 C CNN
F 3 "" H 3400 1350 50  0001 C CNN
	1    3400 1350
	1    0    0    -1  
$EndComp
$Comp
L power:VDDA #PWR0119
U 1 1
P 4950 1350
F 0 "#PWR0119" H 4950 1200 50  0001 C CNN
F 1 "VDDA" H 4965 1523 50  0000 C CNN
F 2 "" H 4950 1350 50  0001 C CNN
F 3 "" H 4950 1350 50  0001 C CNN
	1    4950 1350
	1    0    0    -1  
$EndComp
$Comp
L power:+3V3 #PWR0120
U 1 1
P 5300 6650
F 0 "#PWR0120" H 5300 6500 50  0001 C CNN
F 1 "+3V3" H 5315 6823 50  0000 C CNN
F 2 "" H 5300 6650 50  0001 C CNN
F 3 "" H 5300 6650 50  0001 C CNN
	1    5300 6650
	1    0    0    -1  
$EndComp
$Comp
L custom-components:LT8410EDC-TRMPBF U1
U 1 1
P 1800 6700
F 0 "U1" H 2550 7050 60  0000 C CNN
F 1 "LT8410EDC-TRMPBF" H 2550 6950 60  0000 C CNN
F 2 "Custom_Footprints:LT8410EDC-TRMPBF" H 3000 6940 60  0001 C CNN
F 3 "https://www.analog.com/media/en/technical-documentation/data-sheets/84101fc.pdf" H 1800 6700 60  0001 C CNN
	1    1800 6700
	1    0    0    -1  
$EndComp
$Comp
L Device:L L1
U 1 1
P 1300 6850
F 0 "L1" H 1353 6896 50  0000 L CNN
F 1 "68uH" H 1353 6805 50  0000 L CNN
F 2 "Inductor_SMD:L_0805_2012Metric" H 1300 6850 50  0001 C CNN
F 3 "~" H 1300 6850 50  0001 C CNN
	1    1300 6850
	1    0    0    -1  
$EndComp
Wire Wire Line
	1800 6950 1800 7000
Wire Wire Line
	1800 7000 1300 7000
Wire Wire Line
	1800 6750 1700 6750
Wire Wire Line
	1700 6750 1700 6700
Wire Wire Line
	1700 6700 1300 6700
$Comp
L Device:C C2
U 1 1
P 1150 6850
F 0 "C2" H 1000 6950 50  0000 L CNN
F 1 "1uF" H 1000 6750 50  0000 L CNN
F 2 "Capacitor_SMD:C_0603_1608Metric" H 1188 6700 50  0001 C CNN
F 3 "~" H 1150 6850 50  0001 C CNN
	1    1150 6850
	1    0    0    -1  
$EndComp
$Comp
L Device:C C1
U 1 1
P 850 6850
F 0 "C1" H 700 6950 50  0000 L CNN
F 1 "1uF" H 700 6750 50  0000 L CNN
F 2 "Capacitor_SMD:C_0603_1608Metric" H 888 6700 50  0001 C CNN
F 3 "~" H 850 6850 50  0001 C CNN
	1    850  6850
	1    0    0    -1  
$EndComp
Wire Wire Line
	1300 6700 1150 6700
Connection ~ 1300 6700
Connection ~ 1150 6700
Wire Wire Line
	1150 6700 850  6700
Wire Wire Line
	1800 6850 1650 6850
Wire Wire Line
	1650 6850 1650 7100
Wire Wire Line
	1650 7100 1300 7100
Wire Wire Line
	850  7000 1000 7000
Wire Wire Line
	1000 7100 1000 7000
Connection ~ 1000 7000
Wire Wire Line
	1000 7000 1150 7000
Wire Wire Line
	1300 7100 1300 7150
Connection ~ 1300 7100
Wire Wire Line
	1300 7100 1000 7100
$Comp
L power:GND #PWR0121
U 1 1
P 1300 7150
F 0 "#PWR0121" H 1300 6900 50  0001 C CNN
F 1 "GND" H 1305 6977 50  0000 C CNN
F 2 "" H 1300 7150 50  0001 C CNN
F 3 "" H 1300 7150 50  0001 C CNN
	1    1300 7150
	1    0    0    -1  
$EndComp
Wire Wire Line
	1300 6700 1300 6600
$Comp
L power:+5V #PWR0122
U 1 1
P 1300 6600
F 0 "#PWR0122" H 1300 6450 50  0001 C CNN
F 1 "+5V" H 1315 6773 50  0000 C CNN
F 2 "" H 1300 6600 50  0001 C CNN
F 3 "" H 1300 6600 50  0001 C CNN
	1    1300 6600
	1    0    0    -1  
$EndComp
$Comp
L Device:C C10
U 1 1
P 3850 7200
F 0 "C10" H 3965 7246 50  0000 L CNN
F 1 "100nF" H 3850 7100 50  0000 L CNN
F 2 "Capacitor_SMD:C_0603_1608Metric" H 3888 7050 50  0001 C CNN
F 3 "~" H 3850 7200 50  0001 C CNN
	1    3850 7200
	1    0    0    -1  
$EndComp
Wire Wire Line
	3850 7350 3850 7400
$Comp
L power:GND #PWR0123
U 1 1
P 3850 7500
F 0 "#PWR0123" H 3850 7250 50  0001 C CNN
F 1 "GND" H 3855 7327 50  0000 C CNN
F 2 "" H 3850 7500 50  0001 C CNN
F 3 "" H 3850 7500 50  0001 C CNN
	1    3850 7500
	1    0    0    -1  
$EndComp
$Comp
L Device:C C9
U 1 1
P 3400 7200
F 0 "C9" H 3515 7246 50  0000 L CNN
F 1 "100nF" H 3400 7100 50  0000 L CNN
F 2 "Capacitor_SMD:C_0603_1608Metric" H 3438 7050 50  0001 C CNN
F 3 "~" H 3400 7200 50  0001 C CNN
	1    3400 7200
	1    0    0    -1  
$EndComp
Wire Wire Line
	3300 7050 3400 7050
Wire Wire Line
	3400 7050 3650 7050
Connection ~ 3400 7050
Text Label 1000 2100 0    50   ~ 0
BIAS
Text Label 3650 7050 2    50   ~ 0
BIAS
Wire Wire Line
	3400 7350 3400 7400
Wire Wire Line
	3850 7400 3850 7500
$Comp
L Device:R R3
U 1 1
P 3750 6700
F 0 "R3" H 3700 6700 50  0000 R CNN
F 1 "110K" V 3750 6800 50  0000 R CNN
F 2 "Resistor_SMD:R_0603_1608Metric" V 3680 6700 50  0001 C CNN
F 3 "~" H 3750 6700 50  0001 C CNN
	1    3750 6700
	-1   0    0    1   
$EndComp
Wire Wire Line
	3300 6850 3750 6850
Connection ~ 3750 6850
$Comp
L Device:C C12
U 1 1
P 4200 7200
F 0 "C12" H 4315 7246 50  0000 L CNN
F 1 "100nF" H 4200 7100 50  0000 L CNN
F 2 "Capacitor_SMD:C_0603_1608Metric" H 4238 7050 50  0001 C CNN
F 3 "~" H 4200 7200 50  0001 C CNN
	1    4200 7200
	1    0    0    -1  
$EndComp
Wire Wire Line
	4200 6850 4200 7050
Wire Wire Line
	3750 6850 4200 6850
Wire Wire Line
	4200 7350 4200 7400
Wire Wire Line
	4200 7400 3850 7400
Connection ~ 3850 7400
Wire Wire Line
	3300 6950 3850 6950
Wire Wire Line
	3850 6950 3850 7050
Wire Wire Line
	3300 6750 3550 6750
Wire Wire Line
	3550 6750 3550 6550
Wire Wire Line
	3550 6550 3750 6550
$Comp
L Device:R R5
U 1 1
P 4000 6550
F 0 "R5" V 4100 6550 50  0000 C CNN
F 1 "887K" V 4000 6550 50  0000 C CNN
F 2 "Resistor_SMD:R_0603_1608Metric" V 3930 6550 50  0001 C CNN
F 3 "~" H 4000 6550 50  0001 C CNN
	1    4000 6550
	0    1    1    0   
$EndComp
Wire Wire Line
	3850 6550 3750 6550
Connection ~ 3750 6550
Wire Wire Line
	4150 6550 4500 6550
Wire Wire Line
	4500 6550 4500 7400
Wire Wire Line
	4500 7400 4200 7400
Connection ~ 4200 7400
Wire Wire Line
	3300 6650 3400 6650
Wire Wire Line
	3400 6650 3400 6450
Wire Wire Line
	3400 6450 4500 6450
Wire Wire Line
	4500 6450 4500 6550
Connection ~ 4500 6550
Wire Wire Line
	3400 7400 3850 7400
Wire Wire Line
	1800 6650 1700 6650
Wire Wire Line
	1700 6650 1700 6700
Connection ~ 1700 6700
Text Notes 2050 6200 0    98   ~ 20
35V SiPM Bias
Text Notes 5150 6200 0    98   ~ 20
3.1V Analog Source
Text Notes 1800 4050 0    98   ~ 20
64MHz ADC Clock
Text Notes 5050 4050 0    98   ~ 20
ADC Differential Filter
Text Notes 8800 1000 0    98   ~ 20
ADC
Wire Wire Line
	3350 2500 3350 2600
Wire Wire Line
	3150 2300 2950 2300
Text Label 2950 2300 0    50   ~ 0
VREF
Text Notes 2200 1000 0    98   ~ 20
Differential Transimpedance Amplifier
Connection ~ 5450 2300
Wire Wire Line
	5450 2300 5450 2000
$Comp
L power:GND #PWR0124
U 1 1
P 10550 2950
F 0 "#PWR0124" H 10550 2700 50  0001 C CNN
F 1 "GND" H 10555 2777 50  0000 C CNN
F 2 "" H 10550 2950 50  0001 C CNN
F 3 "" H 10550 2950 50  0001 C CNN
	1    10550 2950
	1    0    0    -1  
$EndComp
Wire Wire Line
	10150 3050 10150 3200
Wire Wire Line
	10150 3200 10300 3200
$Comp
L power:+3V3 #PWR0125
U 1 1
P 10300 3200
F 0 "#PWR0125" H 10300 3050 50  0001 C CNN
F 1 "+3V3" H 10315 3373 50  0000 C CNN
F 2 "" H 10300 3200 50  0001 C CNN
F 3 "" H 10300 3200 50  0001 C CNN
	1    10300 3200
	1    0    0    -1  
$EndComp
$Comp
L Connector_Generic:Conn_02x20_Odd_Even J1
U 1 1
P 9200 5300
F 0 "J1" H 9250 6417 50  0000 C CNN
F 1 "Pi Header" H 9250 6326 50  0000 C CNN
F 2 "Connector_PinSocket_2.54mm:PinSocket_2x20_P2.54mm_Vertical" H 9200 5300 50  0001 C CNN
F 3 "~" H 9200 5300 50  0001 C CNN
	1    9200 5300
	-1   0    0    -1  
$EndComp
Wire Wire Line
	8900 5000 8700 5000
Text Label 8700 5000 0    50   ~ 0
D13
Wire Wire Line
	8900 6200 8700 6200
Text Label 8700 6200 0    50   ~ 0
D12
Wire Wire Line
	9400 5400 9600 5400
Text Label 9600 5400 2    50   ~ 0
D11
Wire Wire Line
	9400 5200 9600 5200
Text Label 9600 5200 2    50   ~ 0
D10
Wire Wire Line
	9400 5100 9600 5100
Text Label 9600 5100 2    50   ~ 0
D9
Wire Wire Line
	8900 5100 8700 5100
Text Label 8700 5100 0    50   ~ 0
D8
Wire Wire Line
	9400 6300 9600 6300
Text Label 9600 6300 2    50   ~ 0
D7
Wire Wire Line
	9400 6200 9600 6200
Text Label 9600 6200 2    50   ~ 0
D6
Wire Wire Line
	8900 6100 8700 6100
Text Label 8700 6100 0    50   ~ 0
D5
Wire Wire Line
	9400 4900 9600 4900
Text Label 9600 4900 2    50   ~ 0
D4
Wire Wire Line
	8900 4900 8700 4900
Text Label 8700 4900 0    50   ~ 0
D3
Wire Wire Line
	9400 6100 9600 6100
Text Label 9600 6100 2    50   ~ 0
D2
Wire Wire Line
	9400 4800 9600 4800
Text Label 9600 4800 2    50   ~ 0
D1
Wire Wire Line
	9400 4700 9600 4700
Text Label 9600 4700 2    50   ~ 0
D0
Wire Wire Line
	8900 6300 8600 6300
$Comp
L power:GND #PWR0126
U 1 1
P 8600 6300
F 0 "#PWR0126" H 8600 6050 50  0001 C CNN
F 1 "GND" H 8605 6127 50  0000 C CNN
F 2 "" H 8600 6300 50  0001 C CNN
F 3 "" H 8600 6300 50  0001 C CNN
	1    8600 6300
	1    0    0    -1  
$EndComp
Wire Wire Line
	9400 6000 9700 6000
$Comp
L power:GND #PWR0127
U 1 1
P 9700 6000
F 0 "#PWR0127" H 9700 5750 50  0001 C CNN
F 1 "GND" H 9705 5827 50  0000 C CNN
F 2 "" H 9700 6000 50  0001 C CNN
F 3 "" H 9700 6000 50  0001 C CNN
	1    9700 6000
	1    0    0    -1  
$EndComp
Wire Wire Line
	9400 5800 9700 5800
Wire Wire Line
	9400 5300 9700 5300
Wire Wire Line
	9700 5300 9700 5800
Connection ~ 9700 6000
Connection ~ 9700 5800
Wire Wire Line
	9700 5800 9700 6000
Wire Wire Line
	9400 5000 9700 5000
Wire Wire Line
	9700 5000 9700 5300
Connection ~ 9700 5300
Wire Wire Line
	9400 4600 9700 4600
Wire Wire Line
	9700 4600 9700 5000
Connection ~ 9700 5000
Wire Wire Line
	8900 4800 8600 4800
Wire Wire Line
	8600 4800 8600 5600
Connection ~ 8600 6300
Wire Wire Line
	8900 5600 8600 5600
Connection ~ 8600 5600
Wire Wire Line
	8600 5600 8600 6300
Wire Wire Line
	9400 4500 9700 4500
Wire Wire Line
	9700 4500 9700 4400
Wire Wire Line
	9700 4400 9400 4400
Wire Wire Line
	9700 4400 9700 4300
Connection ~ 9700 4400
$Comp
L power:+5V #PWR0128
U 1 1
P 9700 4300
F 0 "#PWR0128" H 9700 4150 50  0001 C CNN
F 1 "+5V" H 9715 4473 50  0000 C CNN
F 2 "" H 9700 4300 50  0001 C CNN
F 3 "" H 9700 4300 50  0001 C CNN
	1    9700 4300
	1    0    0    -1  
$EndComp
Wire Wire Line
	8900 4400 8600 4400
$Comp
L power:+3V3 #PWR0129
U 1 1
P 8600 4400
F 0 "#PWR0129" H 8600 4250 50  0001 C CNN
F 1 "+3V3" H 8615 4573 50  0000 C CNN
F 2 "" H 8600 4400 50  0001 C CNN
F 3 "" H 8600 4400 50  0001 C CNN
	1    8600 4400
	1    0    0    -1  
$EndComp
Wire Wire Line
	8900 6000 8700 6000
Text Label 8700 6000 0    50   ~ 0
CLK
NoConn ~ 9400 5900
NoConn ~ 8900 5900
NoConn ~ 9400 5700
NoConn ~ 9400 5600
NoConn ~ 9400 5500
NoConn ~ 8900 5500
NoConn ~ 8900 5400
NoConn ~ 8900 5300
NoConn ~ 8900 5200
NoConn ~ 8900 4700
NoConn ~ 8900 4600
NoConn ~ 8900 4500
Text Notes 8650 4050 0    98   ~ 20
Pi 3B Header
$EndSCHEMATC
